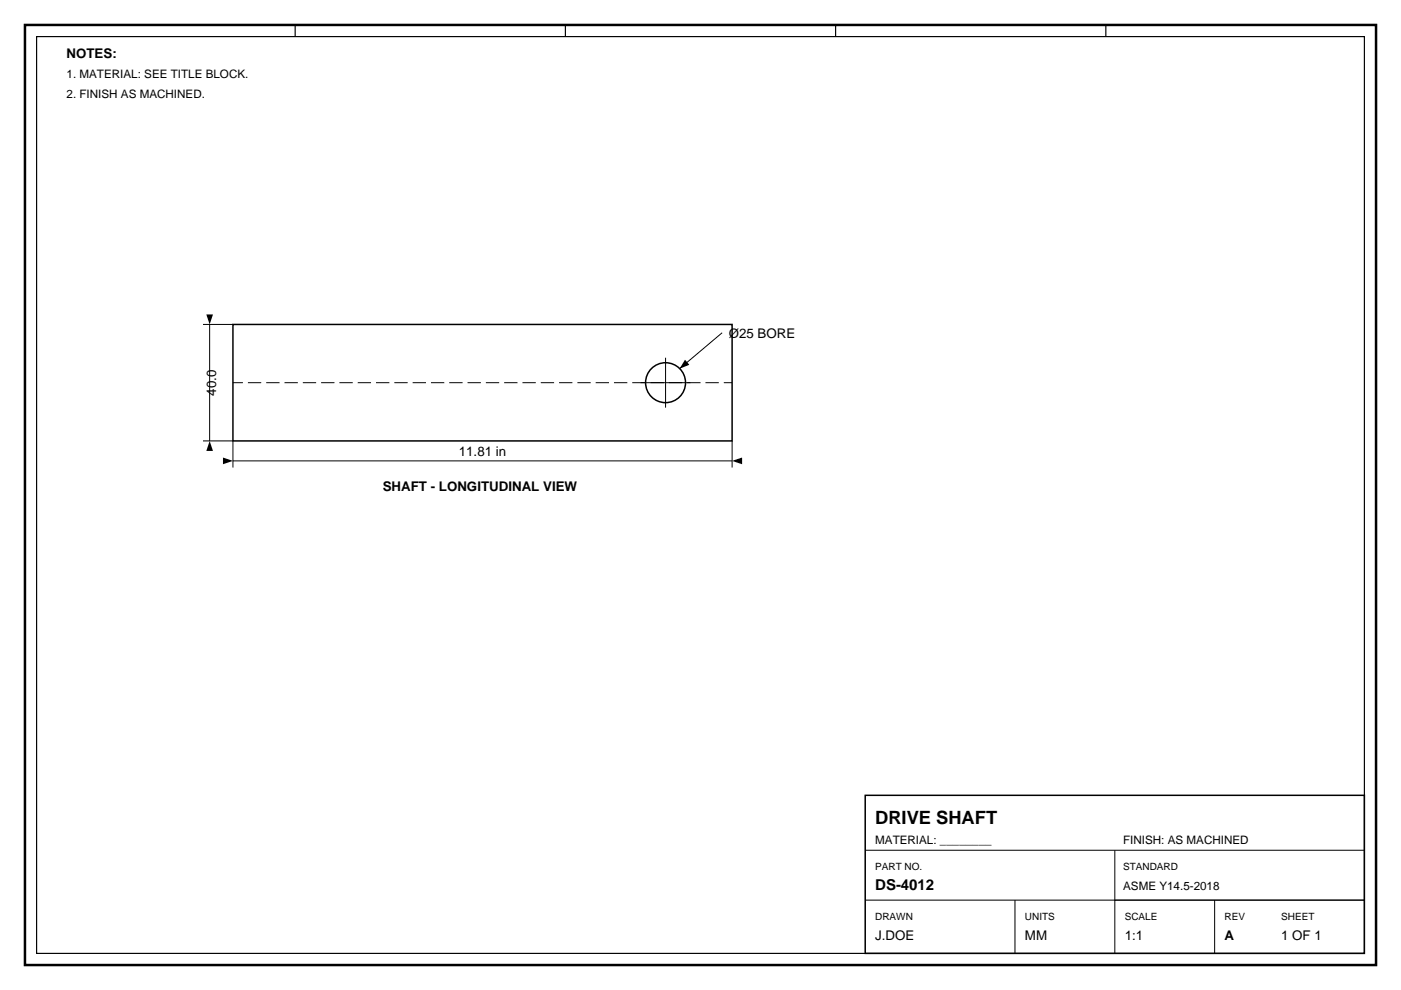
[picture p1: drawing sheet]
<svg xmlns="http://www.w3.org/2000/svg" width="297mm" height="210mm" viewBox="0 0 297 210" stroke-linecap="round" stroke-linejoin="round" font-family="sans-serif">
<path d="M5.3 5.3h286.4v199.3h-286.4z" fill="none" stroke="#000" stroke-width=".53"/>
<path d="M7.8 7.8h281.5v194.3h-281.5zM62.6 5.3v2.5M119.9 5.3v2.5M177.2 5.3v2.5M234.5 5.3v2.5" fill="none" stroke="#000" stroke-width=".25"/>
<g fill="none" stroke="#000" stroke-width=".32">
<path d="M49.4 68.8h105.8v24.7h-105.8zM183.4 168.6h105.9v33.5h-105.9z"/>
<circle cx="141.1" cy="81.1" r="4.2"/>
</g>
<g fill="none" stroke="#000" stroke-width=".21">
<path d="M43 68.8h6.4M44.4 68.8v24.7M141.1 75.8v10.6M153.1 70.6l-9 7.6M43 93.5h6.4v5.6M49.4 97.7h105.8M135.8 81.1h10.6M155.2 93.5v5.6M183.4 180.3h105.9M183.4 190.9h105.9M215.2 190.9v11.2M236.4 180.3v21.8"/>
<path d="M257.5 190.9v11.2"/>
</g>
<path d="M49.4 81.1h105.8" fill="none" stroke="#000" stroke-width=".21" stroke-dasharray="2.8 1.1" stroke-dashoffset=".7" stroke-linecap="butt"/>
<path d="M43.7 66.7h1.5l-.8 2.1zM145.2 76.3l.9 1-2 .9zM44.4 93.5l.8 2.1h-1.5zM47.3 97l2.1 .7-2.1 .7zM155.2 97.7l2.1-.7v1.4z" fill="#000"/>
<text font-size="3.9" x="185.6" y="174.6">DRIVE SHAFT</text>
<text font-size="3.2" x="185.6" y="188.7">DS-4012</text>
<g font-size="2.8">
<text x="14.1" y="12.3">NOTES:</text>
<text x="154.5" y="71.6">Ø25 BORE</text>
<text x="45.9" y="83.9" transform="rotate(-90 45.9 83.9)">40.0</text>
<text x="97.3" y="96.7">11.81 in</text>
<text x="81.1" y="104.1">SHAFT - LONGITUDINAL VIEW</text>
<text x="185.6" y="199.3">J.DOE</text>
<text x="217.3" y="199.3">MM</text>
<text x="238.5" y="199.3">1:1</text>
<text x="259.6" y="199.3">A</text>
<text x="271.6" y="199.3">1 OF 1</text>
</g>
<g font-size="2.5">
<text x="14.1" y="16.6">1. MATERIAL: SEE TITLE BLOCK.</text>
<text x="14.1" y="20.8">2. FINISH AS MACHINED.</text>
<text x="185.6" y="178.9">MATERIAL: ________</text>
<text x="238.1" y="178.9">FINISH: AS MACHINED</text>
<text x="238.1" y="188.7">ASME Y14.5-2018</text>
</g>
<g font-size="2.1">
<text x="185.6" y="184.5">PART NO.</text>
<text x="238.1" y="184.5">STANDARD</text>
<text x="185.6" y="195.1">DRAWN</text>
<text x="217.3" y="195.1">UNITS</text>
<text x="238.5" y="195.1">SCALE</text>
<text x="259.6" y="195.1">REV</text>
<text x="271.6" y="195.1">SHEET</text>
</g>
</svg>
